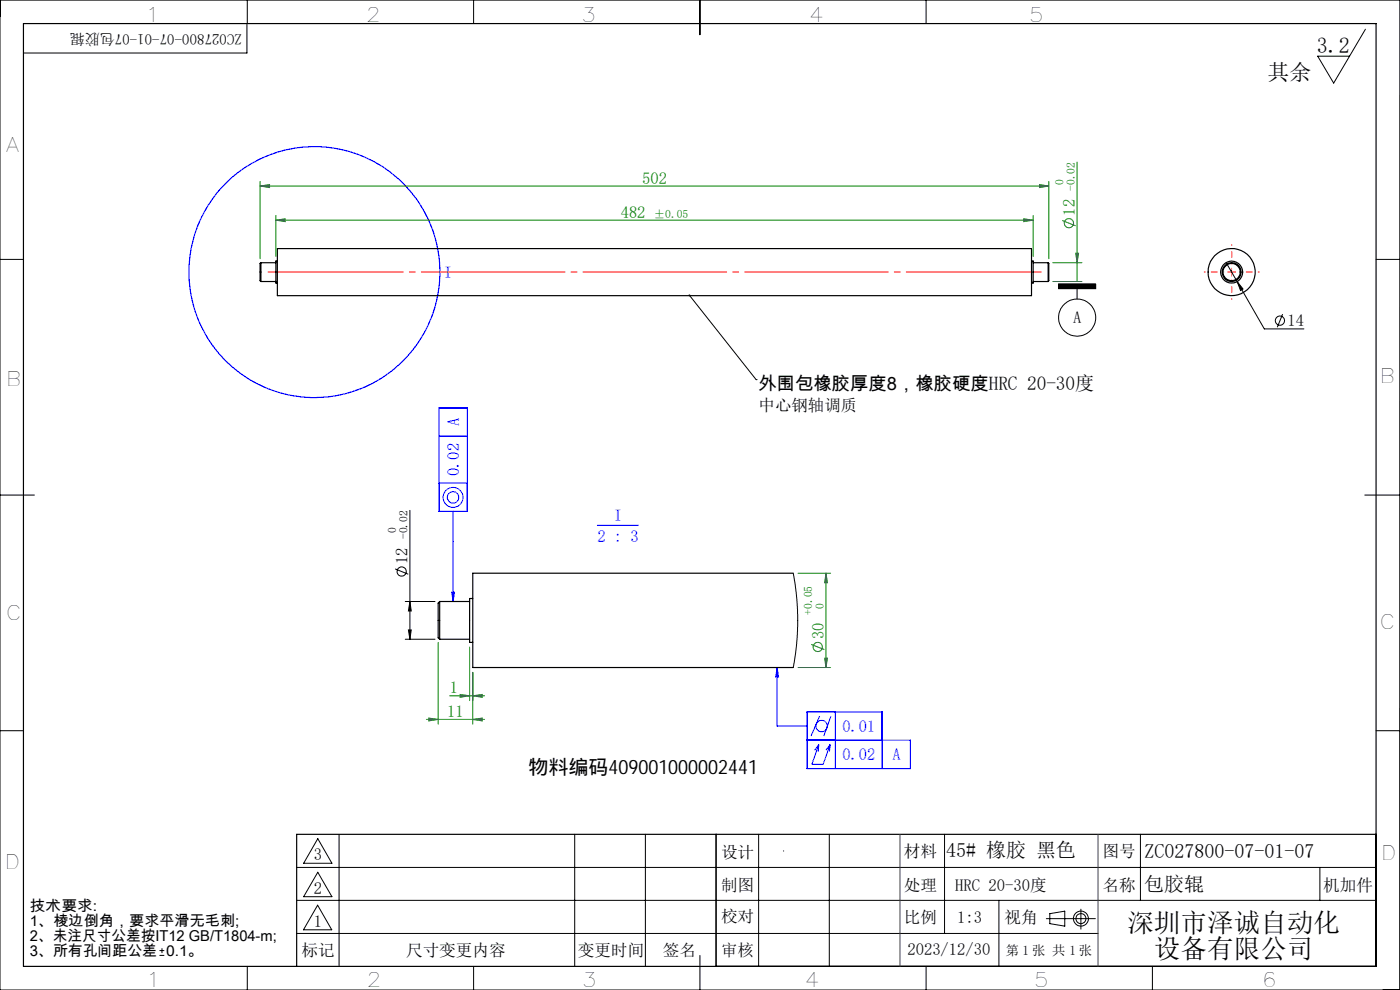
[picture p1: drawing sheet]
<svg xmlns="http://www.w3.org/2000/svg" width="297mm" height="210mm" viewBox="0 0 297 210" stroke-linecap="round" stroke-linejoin="round" font-family="sans-serif">
<g fill="none" stroke="#008000" stroke-width=".21">
<path d="M55.2 39.5l2-.4v.7zM55.2 38.5v16.4M55.2 39.5h167.3M220.5 39.1l2 .4-2 .3zM222.5 38.5v16.4M228.5 34.4v25.3M58.5 46.7l2-.3v.6zM58.5 45.7v8.7M58.5 46.7h160.7M217.2 46.4l2 .3-2 .3zM219.2 45.7v8.7M223.3 59.7h6.2"/>
<path d="M223.3 55.7h6.2M225.4 46.8l2.8 1.1M228.2 53.7h.6l-.3 2zM93 136.3v17.3M99.6 137.3v11.3M169.3 121.6h6.9M172.1 136.7l2.8 1.1M174.9 139.6h.6l-.3 2zM175.2 121.6v20M175.2 121.6l.3 2h-.6zM90.5 152.6h12.3M90.9 152.3l2.1 .3-2.1 .3z"/>
<path d="M95.4 147.6h7.4M97.6 147.3l2 .3-2 .3zM100.3 152.6l2-.3v.6zM100.3 147.6l2-.3v.6zM100.3 142.6v11M169.3 141.6h6.9"/>
<circle cx="226.7" cy="47.3" r=".97"/>
<circle cx="173.5" cy="137.2" r=".98"/>
</g>
<g fill="none" stroke="#000" stroke-width=".21">
<path d="M0 0h297l-.1 210h-296.9zM52.4 5v6.2h-47.4M52.5 0v5M100.5 0v5M148.5 0v7.4M196.5 0v5M289.7 6.2l-6.8 11.4-3.4-5.7h6.8M0 55h5M260.1 55.7l2.4 4.1M262.5 59.8l1.2 1.5-.5 .3zM262.5 59.8l5.7 10h8.4M291.9 55h5"/>
<path d="M146.3 62.6l14.1 17.9M224.6 60.2h7.8v1h-7.8zM228.5 61.2v2.2M272.1 66.6l-1.1 2.8M160.4 80.5h.1M0 105h7.3M87 108.3v27.3M289.5 105h7.4M83.8 120.7l2.8 1.1M86 127.6h6.3M86 135.6h6.3M86.6 133.6h.6l-.2 2z"/>
<path d="M87 127.6l.2 2h-.6zM0 155h5M291.9 155h5M67.4 177.9l3 5.2h-6zM71.9 177v28M121.9 177v28M136.9 177v28M151.9 177v28h140M160.9 177v28M175.9 177v28M200.4 177v21M241.9 177v14"/>
<path d="M62.9 184h229M62.9 191h229M62.9 198h170M67.4 192l3 5.2h-6zM67.4 185l3 5.2h-6zM166.2 180.5h.1M211.9 191v14M222 194.9h10.4M222.7 193.8l3.2-.5v3.2l-3.2-.6zM229.3 192.9v4.2M280 184v7M33.8 202.7h1.1"/>
<path d="M33.8 201.6h1.1M34.4 201.1v1.1M52.5 205v5M100.5 205v5M148.5 202.7v7.3M196.5 205v5M244.5 205v5"/>
<circle cx="228.5" cy="67.4" r="3.9"/>
<circle cx="271.5" cy="68" r=".99"/>
<circle cx="85.2" cy="121.2" r=".98"/>
<circle cx="229.3" cy="194.9" r="1.59"/>
<circle cx="229.3" cy="194.9" r="1.07"/>
</g>
<g fill="none" stroke="#00f" stroke-width=".21">
<path d="M93.1 86.5h6v22h-6zM93.1 92.5h6M93.1 102.5h6M96.1 108.5v19.1M126.7 111.4h8.8M95.8 125.6h.6l-.3 2zM164.9 141.6l.3 2h-.6zM164.9 141.6v12.4h6.3M171.2 157h21.9v6h-21.9v-12h15.9v12M173.7 157.9l-.9 1.2M173.7 157.9l-.1 1.5M173.7 157.9l-1.5 4.2h2.4l1.5-4.2"/>
<path d="M173.9 151.9l-1.9 4.2M176.1 157.9l-.9 1.2M176.1 157.9l-.1 1.5M176.3 151.9l-1.5 4.2M177.2 151v12"/>
<circle cx="96.1" cy="105.5" r="1.2"/>
<circle cx="96.1" cy="105.5" r="2.1"/>
<circle cx="174.3" cy="154" r="1.21"/>
</g>
<circle cx="66.7" cy="57.7" r="26.6" fill="none" stroke="#00f" stroke-width=".25"/>
<path d="M56.9 57.7h164" fill="none" stroke="#f00" stroke-width=".21" stroke-dasharray="30.5 1.3 1.3 1.3" stroke-dashoffset="1.8"/>
<path d="M259.6 57.7h-4.1M261.3 56v-4.1M261.3 59.4v4.1M263 57.7h4.1" fill="none" stroke="#f00" stroke-width=".21" stroke-dasharray="30.5 1.3 1.3 1.3" stroke-dashoffset="30.3"/>
<path d="M260.5 57.7h1.6M261.3 56.9v1.7" fill="none" stroke="#f00" stroke-width=".21"/>
<path d="M5 5h286.9v200h-286.9zM151.9 177v28M291.9 177h-229v28" fill="none" stroke="#000" stroke-width=".25"/>
<path d="M190.9 177v28M232.9 177v28" fill="none" stroke="#3f3f3f" stroke-width=".21"/>
<path d="M146.1 62.5a.2 .2 0 0 1 .3 .1 .2 .2 0 0 1-.2 .3 .21 .21 0 0 1-.1-.4l.2 .1zM224.6 60.2h7.8v1h-7.8z" fill="#000"/>
<g fill="#00f">
<path d="M164.9 141.6l.3 2h-.6z"/>
<path d="M95.8 125.6h.6l-.3 2z"/>
</g>
<g fill="#000">
<path d="M262.5 59.8l1.2 1.5-.5 .3z"/>
<path d="M87 127.6l.2 2h-.6zM86.6 133.6h.6l-.2 2z"/>
</g>
<g fill="#008000">
<path d="M228.2 53.7h.6l-.3 2z"/>
<path d="M220.5 39.1l2 .4-2 .3zM55.2 39.5l2-.4v.7zM217.2 46.4l2 .3-2 .3zM58.5 46.7l2-.3v.6zM100.3 152.6l2-.3v.6zM90.9 152.3l2.1 .3-2.1 .3zM100.3 147.6l2-.3v.6zM97.6 147.3l2 .3-2 .3z"/>
<path d="M175.2 121.6l.3 2h-.6zM174.9 139.6h.6l-.3 2z"/>
</g>
<g fill="none" stroke="#000" stroke-width=".25">
<path d="M55.4 55.7l-.2 .2v3.6l.2 .2M55.4 55.7v4M55.4 55.7h3.1M55.4 59.7h3.1M58.8 55.4h-.3v4.6h.3M58.8 52.7h160v10h-160zM218.8 55.4h.4v4.6h-.4M219.2 55.7h3.2M219.2 59.7h3.2M222.4 55.7l.1 .2v3.6l-.1 .2M222.4 55.7v4M93.3 127.6a1.27 1.27 0 0 0-.3 1.4v5.2a1.27 1.27 0 0 0 .3 1.4"/>
<path d="M93.3 127.6v8M93.3 127.6h6.3M93.3 135.6h6.3M100.3 127h-.7v9.3h.7M168.3 121.6h-68v20h68"/>
<circle cx="261.3" cy="57.7" r="1.83"/>
<circle cx="261.3" cy="57.7" r="2"/>
<circle cx="261.3" cy="57.7" r="5"/>
<circle cx="261.3" cy="57.7" r="2.34"/>
</g>
<path d="M168.3 121.6l.6 4.1 .3 4.6-.2 6.3-.7 5" fill="none" stroke="#000" stroke-width=".21"/>
<g font-size="5.6">
<text x="239.2" y="197.6">深圳市泽诚自动化</text>
<text x="244.8" y="203.3">设备有限公司</text>
</g>
<g font-size="4.7">
<text x="279.4" y="11.2">3.2</text>
<text x="268.9" y="17">其余</text>
</g>
<g font-size="4.2">
<text x="30.8" y="4.6">1</text>
<text x="77.6" y="4.6">2</text>
<text x="123.3" y="4.6">3</text>
<text x="171.6" y="4.6">4</text>
<text x="218.2" y="4.6">5</text>
<text x="1.3" y="32.2">A</text>
<text x="1.3" y="81.8">B</text>
<text x="292.6" y="81.2">B</text>
<text x="1.3" y="131.6">C</text>
<text x="292.6" y="133.3">C</text>
<text x="112.1" y="164.3">物料编码409001000002441</text>
<text x=".9" y="184.4">D</text>
<text x="200.7" y="181.7">45# 橡胶 黑色</text>
<text x="242.8" y="181.9">ZC027800-07-01-07</text>
<text x="292.9" y="182.4">D</text>
<text x="242.7" y="188.9">包胶辊</text>
<text x="30.9" y="209.3">1</text>
<text x="77.7" y="209.3">2</text>
<text x="123.4" y="209.3">3</text>
<text x="170.7" y="209.3">4</text>
<text x="219.3" y="209.3">5</text>
<text x="267.7" y="209.3">6</text>
</g>
<text font-size="3.9" x="160.9" y="82.8">外围包橡胶厚度8，橡胶硬度HRC 20-30度</text>
<g font-size="3.5" fill="#008000">
<text x="136.2" y="39">502</text>
<text x="131.7" y="46.2">482</text>
<text x="228" y="45.7" transform="rotate(-90 228 45.7)">12</text>
<text x="174.8" y="135.6" transform="rotate(-90 174.8 135.6)">30</text>
<text x="95.4" y="147.1">1</text>
<text x="94.9" y="152.1">11</text>
</g>
<g font-size="3.5" fill="#00f">
<text x="94.2" y="59">I</text>
<text x="97.4" y="90.4" transform="rotate(-90 97.4 90.4)">A</text>
<text x="97.4" y="101" transform="rotate(-90 97.4 101)">0.02</text>
<text x="130.2" y="110.4">I</text>
<text x="126.7" y="114.9">2 : 3</text>
<text x="178.7" y="155.3">0.01</text>
<text x="178.7" y="161.3">0.02</text>
<text x="189.3" y="161.3">A</text>
</g>
<g font-size="3.5">
<text x="227.7" y="68.6">A</text>
<text x="273.2" y="69.2">14</text>
<text x="160.9" y="87.2">中心钢轴调质</text>
<text x="86.5" y="119.6" transform="rotate(-90 86.5 119.6)">12</text>
<text x="66.6" y="182.4">3</text>
<text x="153" y="181.9">设计</text>
<text x="191.8" y="181.7">材料</text>
<text x="233.9" y="181.9">图号</text>
<text x="66.6" y="189.5">2</text>
<text x="153" y="189">制图</text>
<text x="191.8" y="189.1">处理</text>
<text x="202.7" y="189.1">HRC 20-30度</text>
<text x="233.9" y="188.9">名称</text>
<text x="280.7" y="188.9">机加件</text>
<text x="66.6" y="196.5">1</text>
<text x="153" y="195.6">校对</text>
<text x="191.8" y="195.7">比例</text>
<text x="203.1" y="195.7">1:3</text>
<text x="213.1" y="195.7">视角</text>
<text x="64" y="202.8">标记</text>
<text x="86.1" y="202.8">尺寸变更内容</text>
<text x="122.6" y="202.8">变更时间</text>
<text x="140.6" y="202.8">签名</text>
<text x="153" y="202.8">审核</text>
<text x="192.5" y="202.5">2023/12/30</text>
</g>
<g font-size="3.2">
<text x="51.3" y="7.1" transform="rotate(-180 51.3 7.1)">ZC027800-07-01-07包胶辊</text>
<text x="6.3" y="193.2">技术要求:</text>
<text x="6.3" y="196.4">1、棱边倒角，要求平滑无毛刺;</text>
<text x="6.3" y="199.6">2、未注尺寸公差按IT12 GB/T1804-m;</text>
<text x="6.3" y="202.8">3、所有孔间距公差 0.1。</text>
</g>
<text font-size="2.8" x="213.3" y="202.5">第 1 张 共 1 张</text>
<g font-size="2.4" fill="#008000">
<text x="225.6" y="39.3" transform="rotate(-90 225.6 39.3)">0</text>
<text x="228" y="40.5" transform="rotate(-90 228 40.5)">-0.02</text>
<text x="138.7" y="46.2">±0.05</text>
<text x="172.3" y="130.4" transform="rotate(-90 172.3 130.4)">+0.05</text>
<text x="174.8" y="129.1" transform="rotate(-90 174.8 129.1)">0</text>
</g>
<g font-size="2.4">
<text x="84" y="113.1" transform="rotate(-90 84 113.1)">0</text>
<text x="86.5" y="114.4" transform="rotate(-90 86.5 114.4)">-0.02</text>
</g>
</svg>
